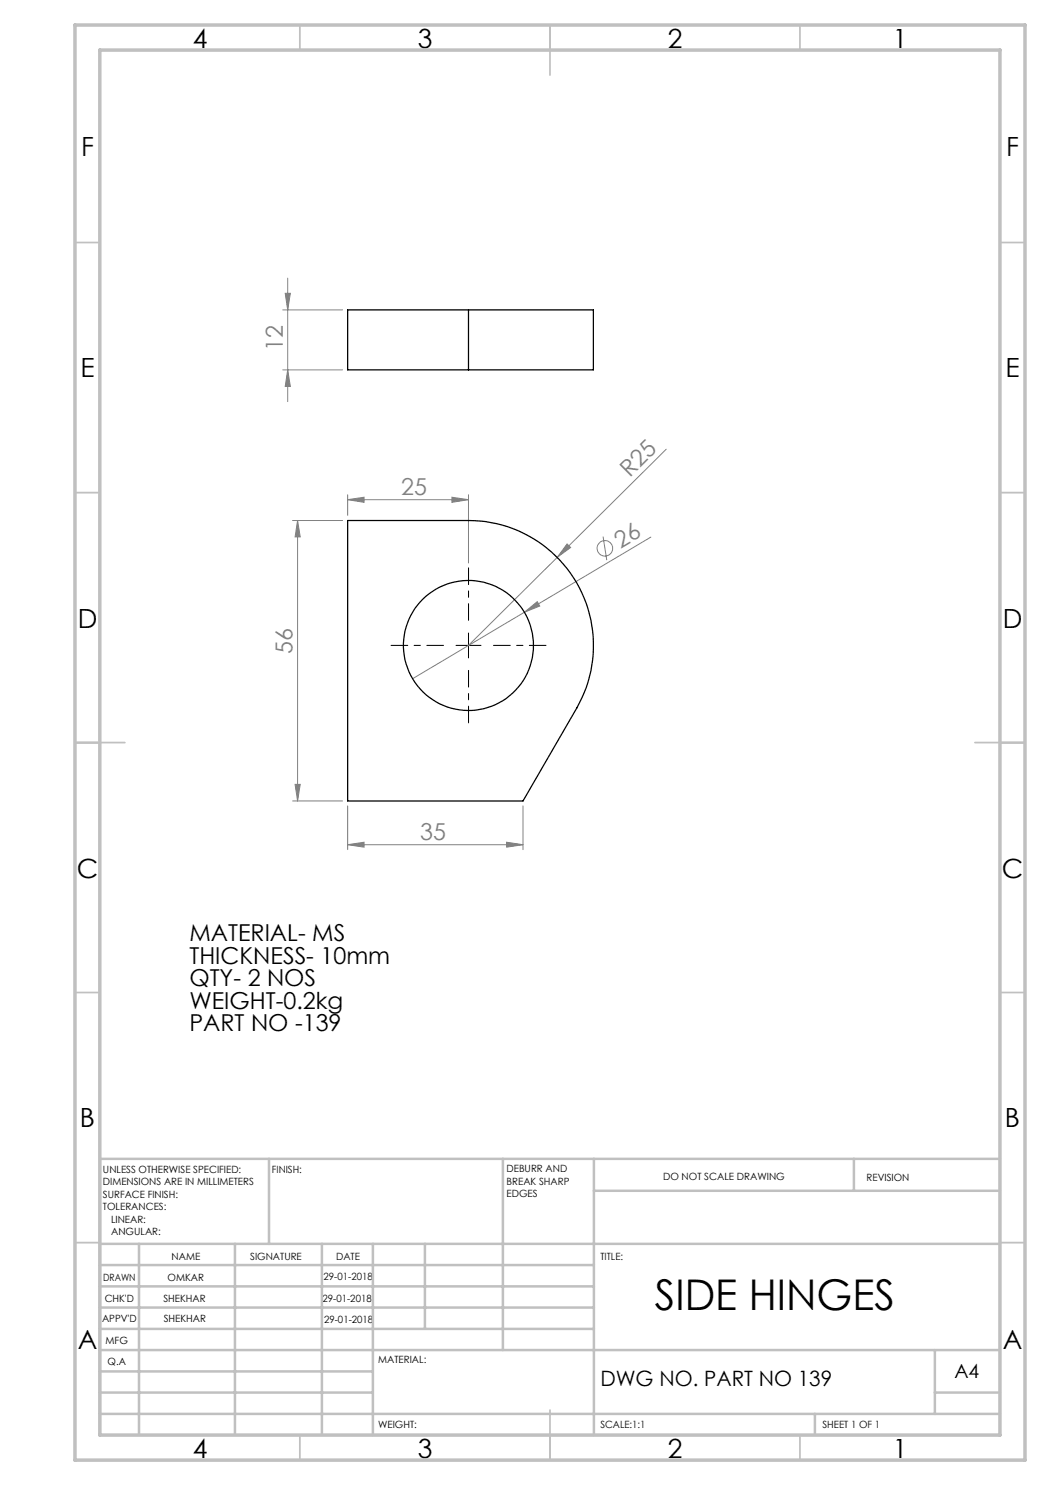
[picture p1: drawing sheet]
<svg xmlns="http://www.w3.org/2000/svg" width="210mm" height="297mm" viewBox="0 0 210 297" stroke-linecap="round" stroke-linejoin="round" font-family="sans-serif">
<g fill="none" stroke="#808080" stroke-width=".2">
<path d="M57 58.7h1.1l-.6 3.3zM57.5 55.6v24.7M56.6 74h11.9M56.6 62h11.9M57.5 74l.6 3.3h-1.1zM69.5 99.9l3.3-.5v1.1zM69.5 99v4.1M69.5 99.9h24.2M90.4 99.4l3.3 .5-3.3 .6zM93.7 99v13.6M133.2 89.8l-21.8 21.7M58.5 104.1h10"/>
<path d="M59.5 104.1l.5 3.3h-1zM59.5 104.1v56.1M111.4 111.5l-17.7 17.6M113.4 108.8l.7 .7-2.7 2zM120.6 107.3l.8 4.7M130.2 107.4l-25.3 15M104.9 122.4l2.6-2.1 .4 .9zM104.9 122.4l-22.4 13.3M59 156.9h1l-.5 3.3zM58.5 160.2h10M69.5 168.9l3.3-.5v1zM69.5 161.2v8.7"/>
<path d="M69.5 168.9h35.1M101.3 168.4l3.3 .5-3.3 .5zM104.6 161.2v8.7"/>
<circle cx="121" cy="109.7" r="1.55"/>
</g>
<path d="M88.7 129.1h-10.5M93.7 124.1v-10.5M93.7 134.1v10.5M98.7 129.1h10.5" fill="none" stroke="#000" stroke-width=".2" stroke-dasharray="15.2 1.3 1.3 1.3" stroke-dashoffset="11.9"/>
<path d="M91.2 129.1h5M93.7 126.6v5" fill="none" stroke="#000" stroke-width=".2"/>
<g fill="none" stroke="#c0c0c0" stroke-width=".35">
<path d="M60 5v5M110 5v10M160 5v5M15 48.5h5M200 48.5h5M15 98.5h5M200 98.5h5M15 148.5h10M195 148.5h10M15 198.5h5M200 198.5h5M15 248.5h5"/>
<path d="M200 248.5h5M60 287v5M110 282v10M160 287v5"/>
</g>
<g fill="none" stroke="#c0c0c0" stroke-width=".5">
<path d="M53.8 231.8v17M100.6 231.8v38.2M118.8 231.8v55.2M118.8 238.2h81.2M170.8 231.8v6.4M200 231.8h-180v55.2M20 248.8h180M20 257.3h98.8M20 253h98.8M27.8 248.8v38.2M47 248.8v38.2M64.4 248.8v38.2"/>
<path d="M74.6 248.8v38.2M85 248.8v17M20 265.8h98.8M20 261.5h98.8M20 278.5h54.6M20 274.3h54.6M20 270h180M187 278.5h13M187 270v12.8M20 282.8h180M163 282.8v4.2"/>
</g>
<path d="M15 5h190v287h-190zM20 10h180v277h-180z" fill="none" stroke="#c0c0c0" stroke-width=".7"/>
<g fill="#808080">
<path d="M104.9 122.4l2.6-2.1 .4 .9z"/>
<path d="M113.4 108.8l.7 .7-2.7 2z"/>
<path d="M101.3 168.4l3.3 .5-3.3 .5zM69.5 168.9l3.3-.5v1zM90.4 99.4l3.3 .5-3.3 .6zM69.5 99.9l3.3-.5v1.1z"/>
<path d="M59 156.9h1l-.5 3.3zM59.5 104.1l.5 3.3h-1zM57.5 74l.6 3.3h-1.1zM57 58.7h1.1l-.6 3.3z"/>
</g>
<g fill="none" stroke="#000" stroke-width=".25">
<path d="M93.7 62h25v12h-25M93.7 62h-24.2v12h24.2M93.7 62v12M69.5 104.1h24.2a25 25 0 0 1 21.7 37.5l-10.8 18.6h-35.1z"/>
<circle cx="93.7" cy="129.1" r="13"/>
</g>
<text font-size="8.5" x="131" y="262.1">SIDE HINGES</text>
<g font-size="5.3">
<text x="38.5" y="9.5">4</text>
<text x="83.5" y="9.5">3</text>
<text x="133.6" y="9.5">2</text>
<text x="178.6" y="9.5">1</text>
<text x="16.2" y="31.3">F</text>
<text x="201.2" y="31.3">F</text>
<text x="16.1" y="75.5">E</text>
<text x="201.1" y="75.5">E</text>
<text x="15.5" y="125.5">D</text>
<text x="200.5" y="125.5">D</text>
<text x="15.4" y="175.5">C</text>
<text x="200.4" y="175.5">C</text>
<text x="16" y="225.5">B</text>
<text x="201" y="225.5">B</text>
<text x="15.5" y="269.8">A</text>
<text x="200.5" y="269.8">A</text>
<text x="38.5" y="291.5">4</text>
<text x="83.5" y="291.5">3</text>
<text x="133.6" y="291.5">2</text>
<text x="178.6" y="291.5">1</text>
</g>
<g font-size="4.7" fill="#808080">
<text x="56.6" y="70.2" transform="rotate(-90 56.6 70.2)">12</text>
<text x="125.9" y="95.7" transform="rotate(-45 125.9 95.7)">R25</text>
<text x="80.3" y="98.9">25</text>
<text x="124.1" y="109.8" transform="rotate(-31 124.1 109.8)">26</text>
<text x="58.5" y="130.9" transform="rotate(-90 58.5 130.9)">56</text>
<text x="84" y="167.9">35</text>
</g>
<g font-size="4.7">
<text x="37.9" y="188.2">MATERIAL- MS</text>
<text x="37.9" y="192.7">THICKNESS- 10mm</text>
<text x="37.9" y="197.2">QTY- 2 NOS</text>
<text x="37.9" y="201.8">WEIGHT-0.2kg</text>
<text x="37.9" y="206.3">PART NO -139</text>
</g>
<text font-size="4.2" x="120.1" y="277.1">DWG NO. PART NO 139</text>
<text font-size="3.9" x="190.9" y="275.5">A4</text>
<g font-size="2">
<text x="20.6" y="234.6">UNLESS OTHERWISE SPECIFIED:</text>
<text x="20.6" y="237.1">DIMENSIONS ARE IN MILLIMETERS</text>
<text x="20.6" y="239.6">SURFACE FINISH:</text>
<text x="54.4" y="234.6">FINISH:</text>
<text x="101.3" y="234.5">DEBURR AND</text>
<text x="101.3" y="237">BREAK SHARP</text>
<text x="101.3" y="239.5">EDGES</text>
<text x="132.6" y="236">DO NOT SCALE DRAWING</text>
<text x="173.3" y="236.2">REVISION</text>
<text x="20.6" y="242.1">TOLERANCES:</text>
<text x="22.2" y="244.6">LINEAR:</text>
<text x="22.2" y="247.1">ANGULAR:</text>
<text x="34.3" y="252">NAME</text>
<text x="50" y="251.9">SIGNATURE</text>
<text x="67.2" y="251.9">DATE</text>
<text x="120.1" y="251.9">TITLE:</text>
<text x="20.6" y="256.1">DRAWN</text>
<text x="33.5" y="256.1">OMKAR</text>
<text x="64.7" y="255.9">29-01-2018</text>
<text x="20.9" y="260.3">CHK'D</text>
<text x="32.7" y="260.3">SHEKHAR</text>
<text x="64.5" y="260.3">29-01-2018</text>
<text x="20.4" y="264.4">APPV'D</text>
<text x="21.1" y="268.8">MFG</text>
<text x="32.8" y="264.4">SHEKHAR</text>
<text x="64.8" y="264.6">29-01-2018</text>
<text x="21.5" y="273">Q.A</text>
<text x="75.6" y="272.5">MATERIAL:</text>
<text x="75.6" y="285.5">WEIGHT:</text>
<text x="120.1" y="285.6">SCALE:1:1</text>
<text x="164.5" y="285.6">SHEET 1 OF 1</text>
</g>
</svg>
